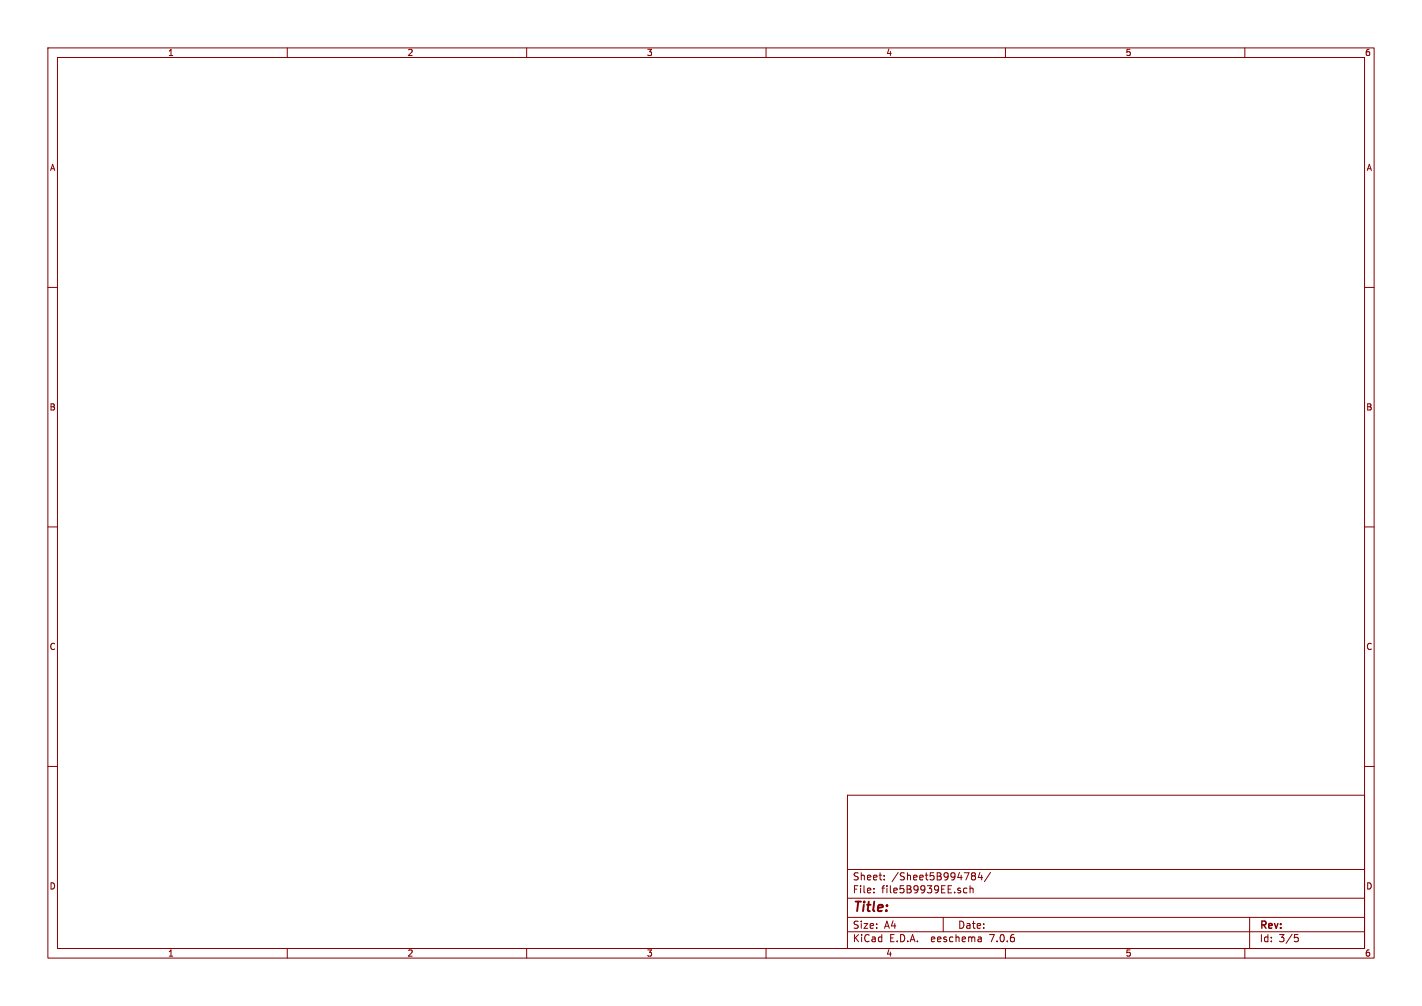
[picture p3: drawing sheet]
<svg xmlns="http://www.w3.org/2000/svg" width="297mm" height="210mm" viewBox="0 0 297 210" stroke-linecap="round" stroke-linejoin="round" font-family="sans-serif">
<g fill="none" stroke="#840000" stroke-width=".21">
<path d="M10 10h277v190h-277zM12 12h273v186h-273zM60 10v2M110 10v2M160 10v2M210 10v2M260 10v2M10 60h2M285 60h2M10 110h2M285 110h2M10 160h2"/>
<path d="M285 160h2M177 166h108v32h-108zM60 198v2M110 198v2M160 198v2M177 194.5h108M177 191.5h108M177 187.5h108M177 181.5h108M182.5 186.3v.1M182.5 185.5v.1M184.7 183.6v.1"/>
<path d="M184.7 182.8v.1M197 191.5v3M202 185.5l-.5-.1-.3 .3 .2 .6h.6M202.6 185.5l.2-.1 .4 .1v.9M202.6 184.9v1.5M203 182.8h.2M203 182.3l.5-.1 .2 .1v.3l-.2 .2M203.2 182.8h.3M203.2 182.8l-.2 .1M203.5 182.8l.2 .3v.5l-.2 .1-.5-.1M204.7 182.1l-.4 1.1h.9M204.9 195.7l.1 .9"/>
<path d="M205 196.5l-.2 .1M205 196h-.2M205 182.7v1M206.9 182.1l-1.3 2M210 198v2M260 198v2M261 191.5v6.5M270.4 195.1h.7M270.5 195.7h.4l.3 .3-.2 .5-.5 .1"/>
</g>
<text font-size="2.8" fill="#840000" x="178" y="190.9">Title:</text>
<g font-size="2.1" fill="#840000">
<text x="178" y="184">Sheet:</text>
<text x="186.2" y="184">/Sheet5B994784/</text>
<text x="178" y="186.7">File:</text>
<text x="184.1" y="186.7">file5B9939EE.sch</text>
<text x="178" y="196.9">KiCad</text>
<text x="178" y="194.1">Size:</text>
<text x="184.7" y="194.1">A4</text>
<text x="185.7" y="196.9">E.D.A.</text>
<text x="194.6" y="196.9">eeschema</text>
<text x="200" y="194.1">Date:</text>
<text x="207" y="196.9">7.0.6</text>
<text x="263" y="194.3">Rev:</text>
<text x="263" y="196.9">Id:</text>
<text x="267.1" y="196.9">3/5</text>
</g>
<g font-size="1.8" fill="#840000">
<text x="35" y="11.9">1</text>
<text x="85" y="11.9">2</text>
<text x="135" y="11.9">3</text>
<text x="185" y="11.9">4</text>
<text x="235" y="11.9">5</text>
<text x="285" y="11.9">6</text>
<text x="10.3" y="35.9">A</text>
<text x="285.3" y="35.9">A</text>
<text x="10.3" y="85.9">B</text>
<text x="285.3" y="85.9">B</text>
<text x="10.3" y="135.9">C</text>
<text x="285.3" y="135.9">C</text>
<text x="10.3" y="185.9">D</text>
<text x="285.3" y="185.9">D</text>
<text x="35" y="199.9">1</text>
<text x="85" y="199.9">2</text>
<text x="135" y="199.9">3</text>
<text x="185" y="199.9">4</text>
<text x="235" y="199.9">5</text>
<text x="285" y="199.9">6</text>
</g>
</svg>
